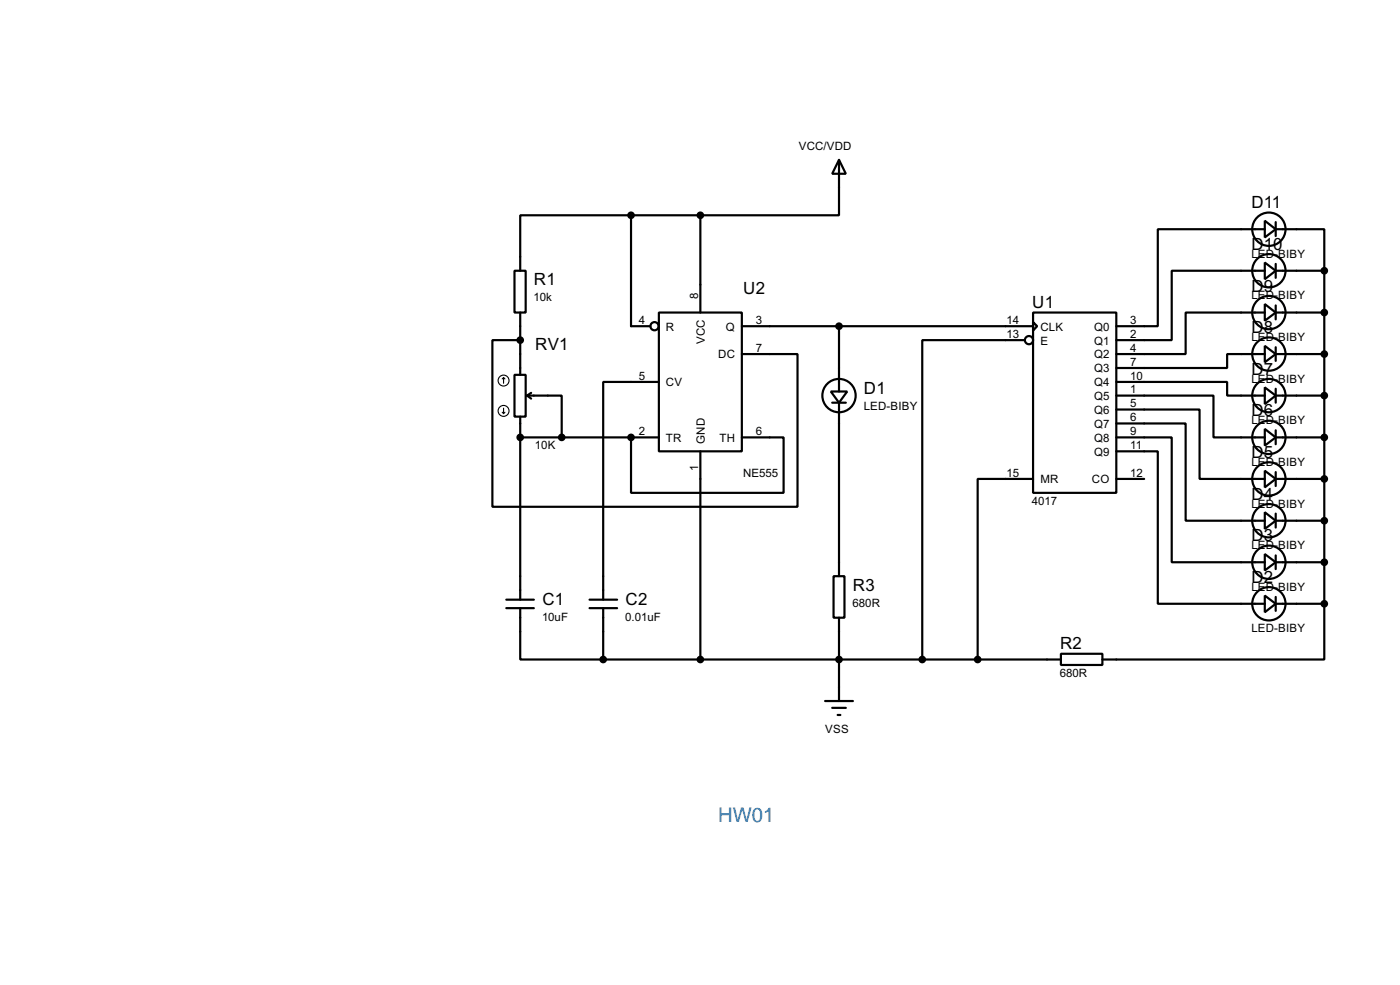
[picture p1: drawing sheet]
<svg xmlns="http://www.w3.org/2000/svg" width="256mm" height="180mm" viewBox="0 0 256 180" stroke-linecap="round" stroke-linejoin="round" font-family="sans-serif">
<g fill="none" stroke="#000" stroke-width=".4">
<path d="M115.6 39.4h-20.3v10.2M115.6 39.4v20.3h3.6M115.6 39.4h12.7M128.3 39.4v17.8M153.7 29.3l1.3 2.5h-2.5zM153.7 29.3v10.1h-25.4M94.3 49.6h2v7.6h-2zM95.3 57.2v11.4M120.7 57.2h15.2v25.4h-15.2zM135.9 59.7h53.4M153.7 59.7v12M189.3 57.2h15.2v33h-15.2z"/>
<path d="M189.3 59l.7 .7-.7 .8zM231.7 55.7l2 1.5-2 1.5zM231.7 48.1l2 1.5-2 1.5zM231.7 40.4l2 1.6-2 1.5zM231.7 42h-19.6v17.7h-7.6M231.7 49.6h-17v12.7h-10.2M231.7 57.2h-14.5v7.6h-12.7M233.7 42h8.9v7.6M233.7 49.6h8.9M233.7 57.2h8.9M233.7 40.7v2.5M233.7 48.3v2.6"/>
<path d="M233.7 55.9v2.6M242.6 49.6v60.9M94.3 68.6h2v7.7h-2zM95.3 62.3h-5.1v30.5h55.9v-28h-10.2M95.3 76.3v33.5M96.6 72.4h6.3v7.7M96.6 72.4l.7 .6M97.3 71.9l-.7 .5M120.7 69.9h-10.2v39.9M152.2 71.7h3l-1.5 2zM152.5 73.7h2.5M153.7 73.7v31.8"/>
<path d="M187.8 62.3h-18.8v58.4M204.5 69.9h20.3v2.5h6.9M204.5 72.4h17.8v7.7h9.4M204.5 75h15.3v12.7h11.9M204.5 77.5h12.7v17.8h14.5M231.7 78.5l2 1.6-2 1.5zM231.7 70.9l2 1.5-2 1.6zM231.7 63.3l2 1.5-2 1.5zM231.7 64.8h-6.9v2.6h-20.3M233.7 64.8h8.9M233.7 72.4h8.9M233.7 63.6v2.5"/>
<path d="M233.7 71.2v2.5M233.7 78.8v2.5M95.3 80.1h25.4M115.6 80.1v10.1h28v-10.1h-7.7M128.3 82.6v38.1M189.3 87.7h-10.2v33M204.5 80.1h10.2v22.8h17M204.5 82.6h7.6v27.9h19.6M204.5 87.7h5.1M231.7 93.8l2 1.5-2 1.5zM231.7 86.2l2 1.5-2 1.5zM233.7 80.1h8.9"/>
<path d="M233.7 87.7h8.9M233.7 95.3h8.9M233.7 86.4v2.6M233.7 94v2.6M92.8 109.8h5M92.8 111.3h5M95.3 111.3v9.4h15.2M108 109.8h5.1M108 111.3h5.1M110.5 111.3v9.4M152.7 105.5h2v7.6h-2zM153.7 113.1v15.2"/>
<path d="M194.4 119.7h7.6v2h-7.6zM231.7 109l2 1.5-2 1.6zM231.7 101.4l2 1.5-2 1.5zM233.7 102.9h8.9M233.7 110.5h8.9M233.7 101.7v2.5M233.7 109.3v2.5M242.6 110.5v10.2h-40.6M110.5 120.7h83.9M151.2 128.3h5.1M152.5 129.6h2.5M153.5 130.9h.5"/>
<circle cx="119.9" cy="59.7" r=".75"/>
<circle cx="232.4" cy="42" r="3.1"/>
<circle cx="232.4" cy="49.6" r="3.1"/>
<circle cx="232.4" cy="57.2" r="3.1"/>
<circle cx="153.7" cy="72.4" r="3.1"/>
<circle cx="188.5" cy="62.3" r=".75"/>
<circle cx="232.4" cy="64.8" r="3.1"/>
<circle cx="232.4" cy="72.4" r="3.1"/>
<circle cx="232.4" cy="80.1" r="3.1"/>
<circle cx="232.4" cy="87.7" r="3.1"/>
<circle cx="232.4" cy="95.3" r="3.1"/>
<circle cx="232.4" cy="110.5" r="3.1"/>
<circle cx="232.4" cy="102.9" r="3.1"/>
</g>
<g fill="#000">
<circle cx="95.3" cy="80.1" r=".2"/>
<circle cx="115.6" cy="80.1" r=".2"/>
</g>
<g fill="#000" stroke="#000" stroke-width=".4">
<circle cx="115.6" cy="39.4" r=".5"/>
<circle cx="128.3" cy="39.4" r=".5"/>
<circle cx="153.7" cy="59.7" r=".5"/>
<circle cx="242.6" cy="49.6" r=".5"/>
<circle cx="242.6" cy="57.2" r=".5"/>
<circle cx="95.3" cy="62.3" r=".5"/>
<circle cx="242.6" cy="72.4" r=".5"/>
<circle cx="242.6" cy="64.8" r=".5"/>
<circle cx="95.3" cy="80.1" r=".5"/>
<circle cx="102.9" cy="80.1" r=".5"/>
<circle cx="115.6" cy="80.1" r=".5"/>
<circle cx="242.6" cy="95.3" r=".5"/>
<circle cx="242.6" cy="80.1" r=".5"/>
<circle cx="242.6" cy="87.7" r=".5"/>
<circle cx="242.6" cy="110.5" r=".5"/>
<circle cx="242.6" cy="102.9" r=".5"/>
<circle cx="110.5" cy="120.7" r=".5"/>
<circle cx="128.3" cy="120.7" r=".5"/>
<circle cx="153.7" cy="120.7" r=".5"/>
<circle cx="168.9" cy="120.7" r=".5"/>
<circle cx="179.1" cy="120.7" r=".5"/>
</g>
<g fill="none" stroke="#000" stroke-width=".2">
<path d="M92 75.5l.3 .2M92.3 69.1l-.3 .3M92.3 69.1l.2 .3M92.3 69.1v1.1M92.3 74.7v1M92.5 75.5l-.2 .2"/>
<circle cx="92.2" cy="69.7" r="1"/>
<circle cx="92.2" cy="75.2" r="1"/>
</g>
<text font-size="3.7" fill="#0078d4" x="131.6" y="150.5">HW01</text>
<g font-size="3.5">
<text x="229.3" y="38.1">D11</text>
<text x="229.3" y="45.7">D10</text>
<text x="97.8" y="52.2">R1</text>
<text x="136.2" y="53.9">U2</text>
<text x="229.3" y="53.3">D9</text>
<text x="189.1" y="56.4">U1</text>
<text x="98.1" y="64">RV1</text>
<text x="229.3" y="61">D8</text>
<text x="229.3" y="68.6">D7</text>
<text x="158.3" y="72.1">D1</text>
<text x="229.3" y="76.2">D6</text>
<text x="229.3" y="83.8">D5</text>
<text x="229.3" y="91.5">D4</text>
<text x="229.3" y="99.1">D3</text>
<text x="229.3" y="106.7">D2</text>
<text x="99.4" y="110.7">C1</text>
<text x="114.6" y="110.7">C2</text>
<text x="156.3" y="108.2">R3</text>
<text x="194.2" y="118.9">R2</text>
</g>
<g font-size="2.4">
<text x="146.3" y="27.5">VCC/VDD</text>
<text x="229.2" y="47.2">LED-BIBY</text>
<text x="97.8" y="55.2">10k</text>
<text x="117" y="59.3">4</text>
<text x="127.9" y="54.7" transform="rotate(-90 127.9 54.7)">8</text>
<text x="138.5" y="59.3">3</text>
<text x="184.4" y="59.3">14</text>
<text x="207.1" y="59.3">3</text>
<text x="229.2" y="54.8">LED-BIBY</text>
<text x="122" y="60.5">R</text>
<text x="129.1" y="63" transform="rotate(-90 129.1 63)">VCC</text>
<text x="131.6" y="65.6">DC</text>
<text x="133" y="60.5">Q</text>
<text x="138.5" y="64.4">7</text>
<text x="184.4" y="61.9">13</text>
<text x="190.6" y="60.5">CLK</text>
<text x="190.6" y="63.1">E</text>
<text x="200.4" y="60.5">Q0</text>
<text x="200.4" y="63.1">Q1</text>
<text x="200.4" y="65.6">Q2</text>
<text x="207.1" y="61.9">2</text>
<text x="207.1" y="64.4">4</text>
<text x="229.2" y="62.4">LED-BIBY</text>
<text x="117" y="69.5">5</text>
<text x="122" y="70.7">CV</text>
<text x="200.4" y="68.1">Q3</text>
<text x="200.4" y="70.7">Q4</text>
<text x="207.1" y="67">7</text>
<text x="207.1" y="69.5">10</text>
<text x="207.1" y="72">1</text>
<text x="229.2" y="70.1">LED-BIBY</text>
<text x="158.2" y="75">LED-BIBY</text>
<text x="200.4" y="73.2">Q5</text>
<text x="200.4" y="75.8">Q6</text>
<text x="207.1" y="74.6">5</text>
<text x="207.1" y="77.1">6</text>
<text x="229.2" y="77.6">LED-BIBY</text>
<text x="98" y="82.2">10K</text>
<text x="117" y="79.7">2</text>
<text x="122" y="80.8">TR</text>
<text x="129.1" y="81.3" transform="rotate(-90 129.1 81.3)">GND</text>
<text x="131.8" y="80.8">TH</text>
<text x="138.5" y="79.7">6</text>
<text x="200.4" y="78.3">Q7</text>
<text x="200.4" y="80.8">Q8</text>
<text x="200.4" y="83.4">Q9</text>
<text x="207.1" y="79.7">9</text>
<text x="207.1" y="82.2">11</text>
<text x="127.9" y="86.3" transform="rotate(-90 127.9 86.3)">1</text>
<text x="136.1" y="87.3">NE555</text>
<text x="184.4" y="87.3">15</text>
<text x="190.6" y="88.5">MR</text>
<text x="200" y="88.5">CO</text>
<text x="207.1" y="87.3">12</text>
<text x="229.2" y="85.3">LED-BIBY</text>
<text x="189.1" y="92.4">4017</text>
<text x="229.2" y="92.9">LED-BIBY</text>
<text x="229.2" y="100.6">LED-BIBY</text>
<text x="99.3" y="113.6">10uF</text>
<text x="114.6" y="113.6">0.01uF</text>
<text x="156.2" y="111.1">680R</text>
<text x="229.2" y="108.2">LED-BIBY</text>
<text x="229.2" y="115.8">LED-BIBY</text>
<text x="194.2" y="123.9">680R</text>
<text x="151.2" y="134.2">VSS</text>
</g>
</svg>
